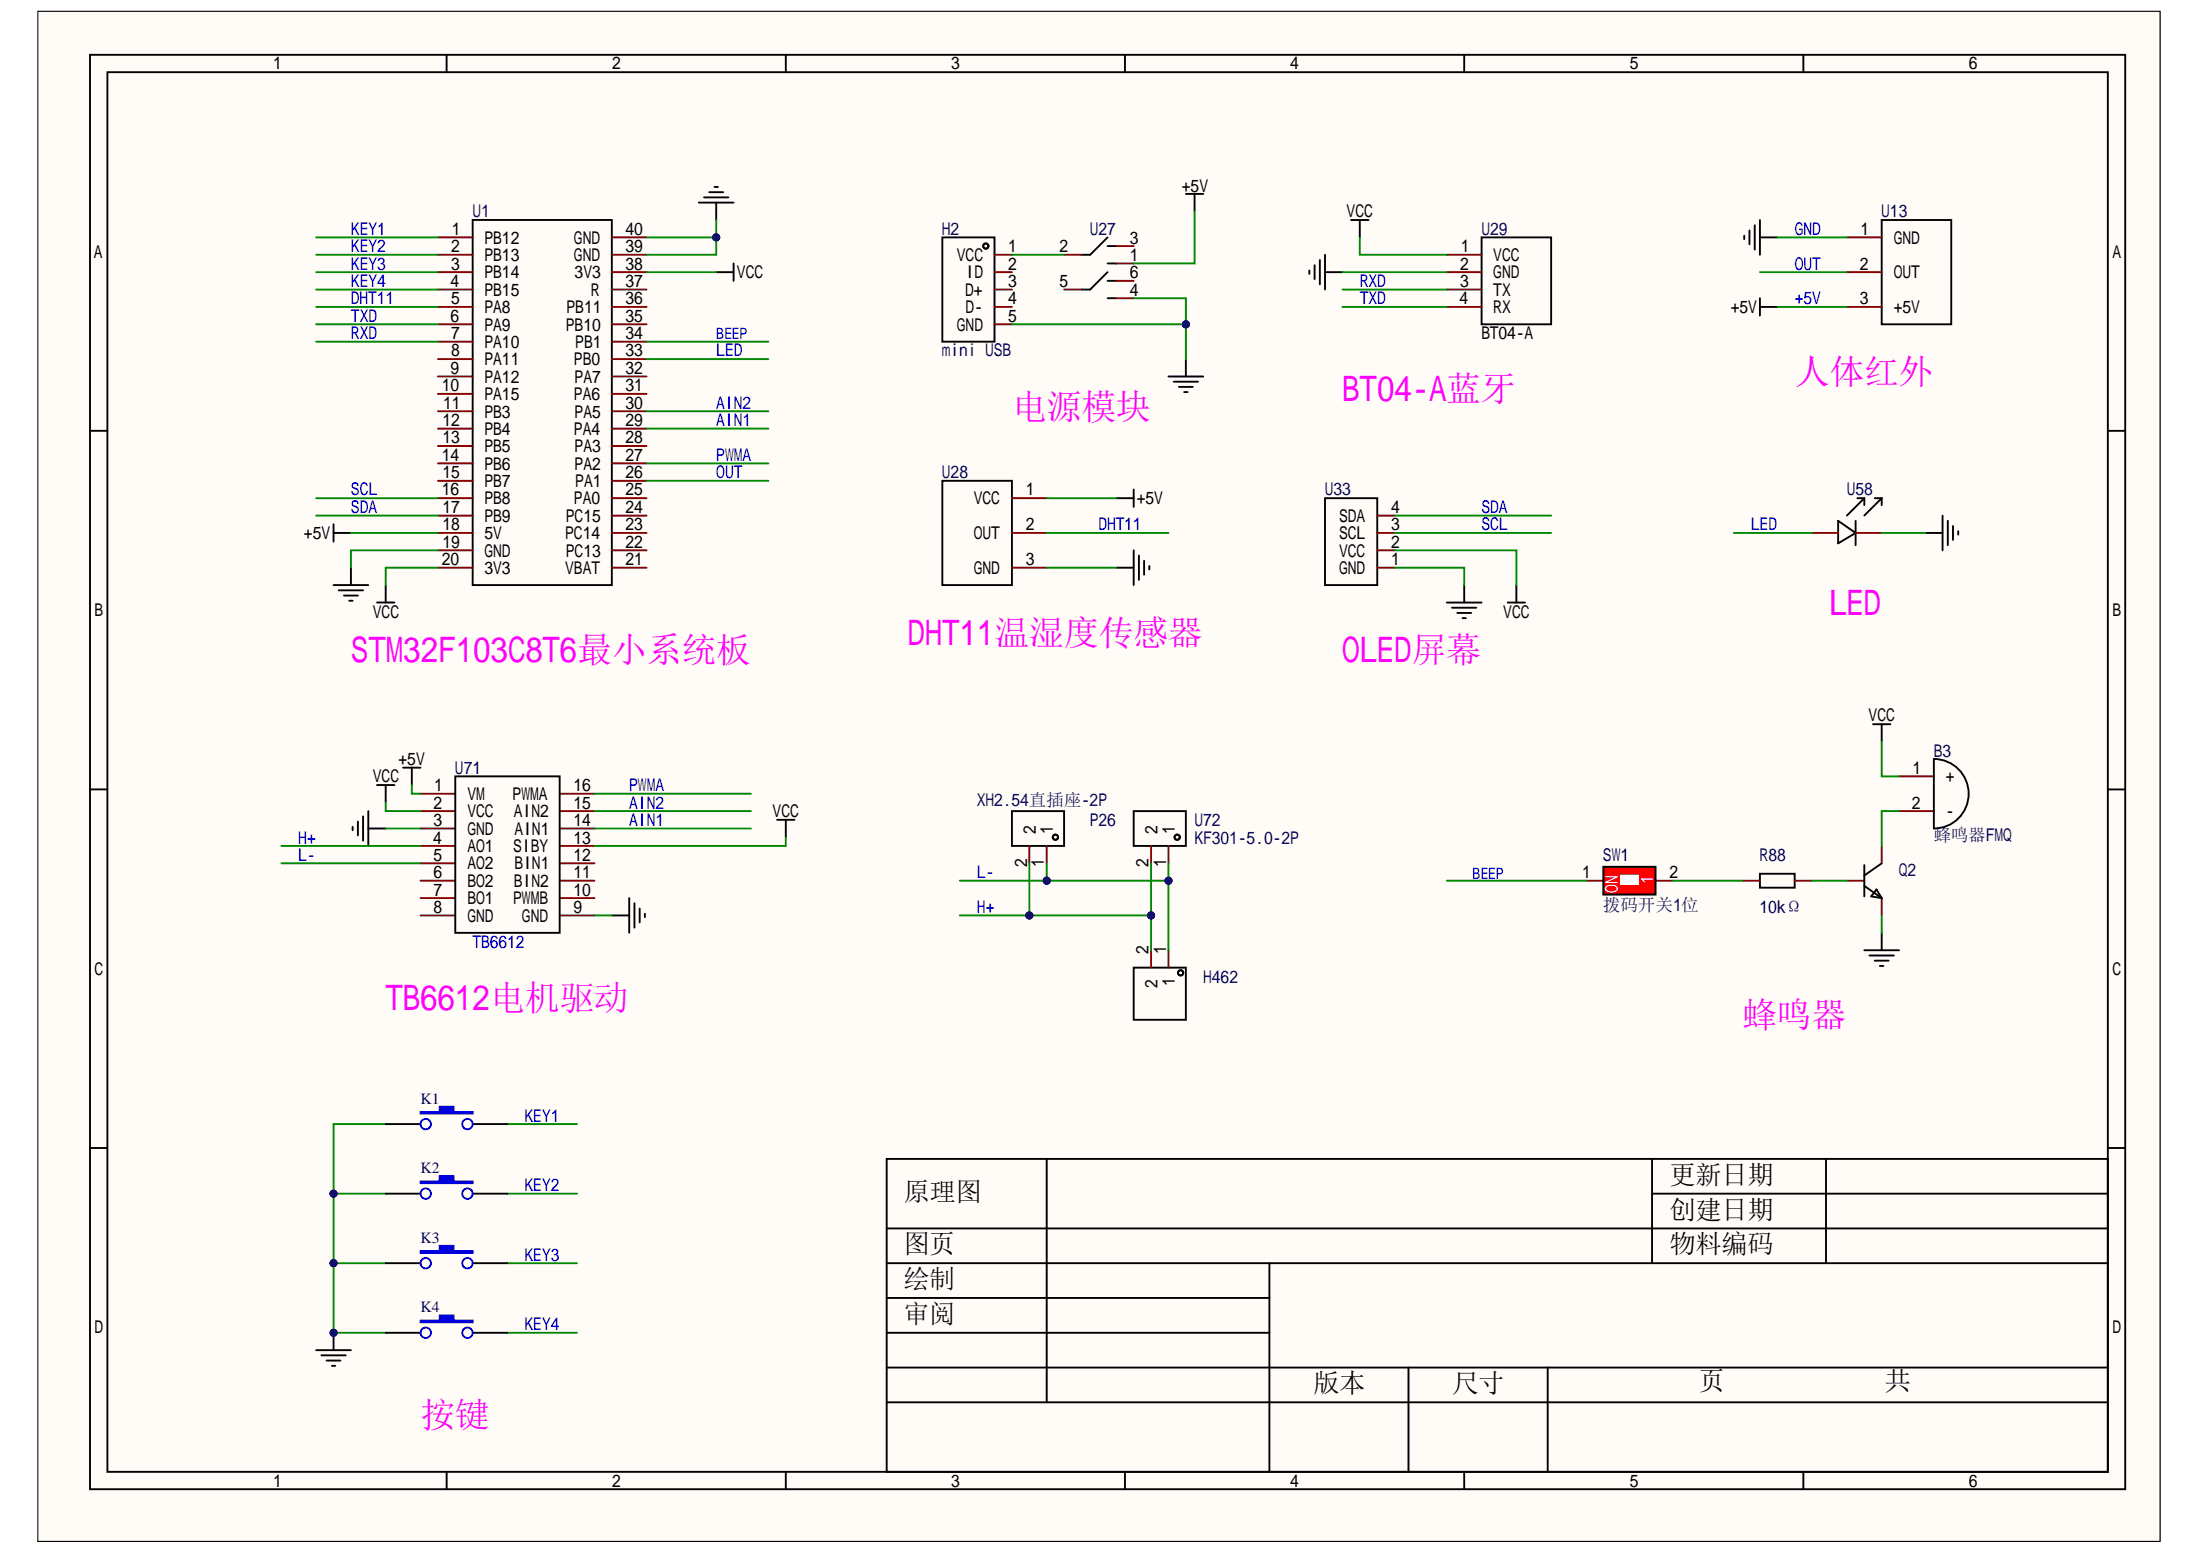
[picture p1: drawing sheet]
# Altium schematic sheet 原理图.schdoc
size 309 x 223 mm; Symbol: Sheet-Symbol_A4; Device: Sheet-Symbol_A4; Company: 嘉立创EDA; Version: V1.0; Page Size: A4; @Project Name: STM32智能风扇; @Page Count: 1; @Update Date: 2024-07-11; @Create Date: 2024-07-11; @Schematic Name: STM32智能风扇; @Page No: 1; @Page Name: STM32智能风扇

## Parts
(Parts that share a designator on the sheet are numbered #1, #2 ... from top to bottom, then left to right.)
B3  蜂鸣器FMQ  [蜂鸣器]
H2  mini USB  [MINI-USB-POWER]
H462  HDR-M_2.54_1x2P  [HDR-TH_2P-P2.54-V-M-1]  (value not drawn)
KEY?#1  K1  [SWT3*4]
KEY?#2  K2  [SWT3*4]
KEY?#3  K3  [SWT3*4]
KEY?#4  K4  [SWT3*4]
P26  XH2.54直插座-2P  [CONN-TH_XH2.54-2P]
Q2  S8050_TO_NPN  [S8050_TO_92]  (value not drawn)
R88  10kΩ  [Res_1/4W]
SW1  拨码开关1位  [SW-TH_DSWB01LHGET]
U1  STM32F103C8T6小蓝板  [STM32F103C8T6最小系统板(蓝)]  (value not drawn)
U13  人体红外感应传感器  [人体红外传感器]  (value not drawn)
U27  按键开关7*7  [按键开关7*7]  (value not drawn)
U28  DHT11温湿度传感器  [DHT11]  (value not drawn)
U29  BT04-A蓝牙模块  [BT04-A蓝牙模块]  (value not drawn)
U33  OLED四针0.96寸  [OLED4针0.96寸]  (value not drawn)
U58  LED_5mm  [LED_5mm]  (value not drawn)
U71  TB6612  [电机驱动模块]
U72  KF301-5.0-2P  [CONN-TH_P5.00_KF301-5.0-2P]

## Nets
+5V: U1.18(5V) U13.3(+5V) U27.1 U28.1(VCC) U71.1(VM)
GND: H2.5(GND) KEY?#1.1 KEY?#2.1 KEY?#3.1 KEY?#4.1 Q2.1(E) U1.19(GND) U1.39(GND) U1.40(GND) U13.1(GND) U27.4 U28.3(GND) U29.2(GND) U33.1(GND) U58.1(C) U71.3(GND) U71.9(GND)
VCC: B3.1(+) U1.20(3V3) U1.38(3V3) U29.1(VCC) U33.2(VCC) U71.2(VCC) U71.13(SIBY)
AIN1: U1.29(PA4) U71.14(AIN1)
AIN2: U1.30(PA5) U71.15(AIN2)
BEEP: SW1.1 U1.34(PB1)
DHT11: U1.5(PA8) U28.2(OUT)
H+: H462.2 P26.2 U71.4(AO1) U72.2
KEY1: KEY?#1.2 U1.1(PB12)
KEY2: KEY?#2.2 U1.2(PB13)
KEY3: KEY?#3.2 U1.3(PB14)
KEY4: KEY?#4.2 U1.4(PB15)
L-: H462.1 P26.1 U71.5(AO2) U72.1
LED: U1.33(PB0) U58.2(A)
OUT: U1.26(PA1) U13.2(OUT)
PWMA: U1.27(PA2) U71.16(PWMA)
RXD: U1.7(PA10) U29.3(TX)
SCL: U1.16(PB8) U33.3(SCL)
SDA: U1.17(PB9) U33.4(SDA)
TXD: U1.6(PA9) U29.4(RX)
NetB3_2: B3.2(-) Q2.3(C)
NetH2_1: H2.1(VCC) U27.2
NetQ2_2: Q2.2(B) R88.2
NetR88_1: R88.1 SW1.2

Not connected (* = marked no-connect by the designer): H2 2(ID) 3(D+) 4(D-); U1 8(PA11) 9(PA12) 10(PA15) 11(PB3) 12(PB4) 13(PB5) 14(PB6) 15(PB7) 21(VBAT) 22(PC13) 23(PC14) 24(PC15) 25(PA0) 28(PA3) 31(PA6) 32(PA7) 35(PB10) 36(PB11) 37(R); U27 3 5 6; U71 6(BO2) 7(BO1) 8(GND) 10(PWMB) 11(BIN2) 12(BIN1)

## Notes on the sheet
- 电源模块
- BT04-A蓝牙
- (near U13) 人体红外
- (near U58) LED
- STM32F103C8T6最小系统板
- (near U28) DHT11温湿度传感器
- OLED屏幕
- TB6612电机驱动
- 蜂鸣器
- 按键
